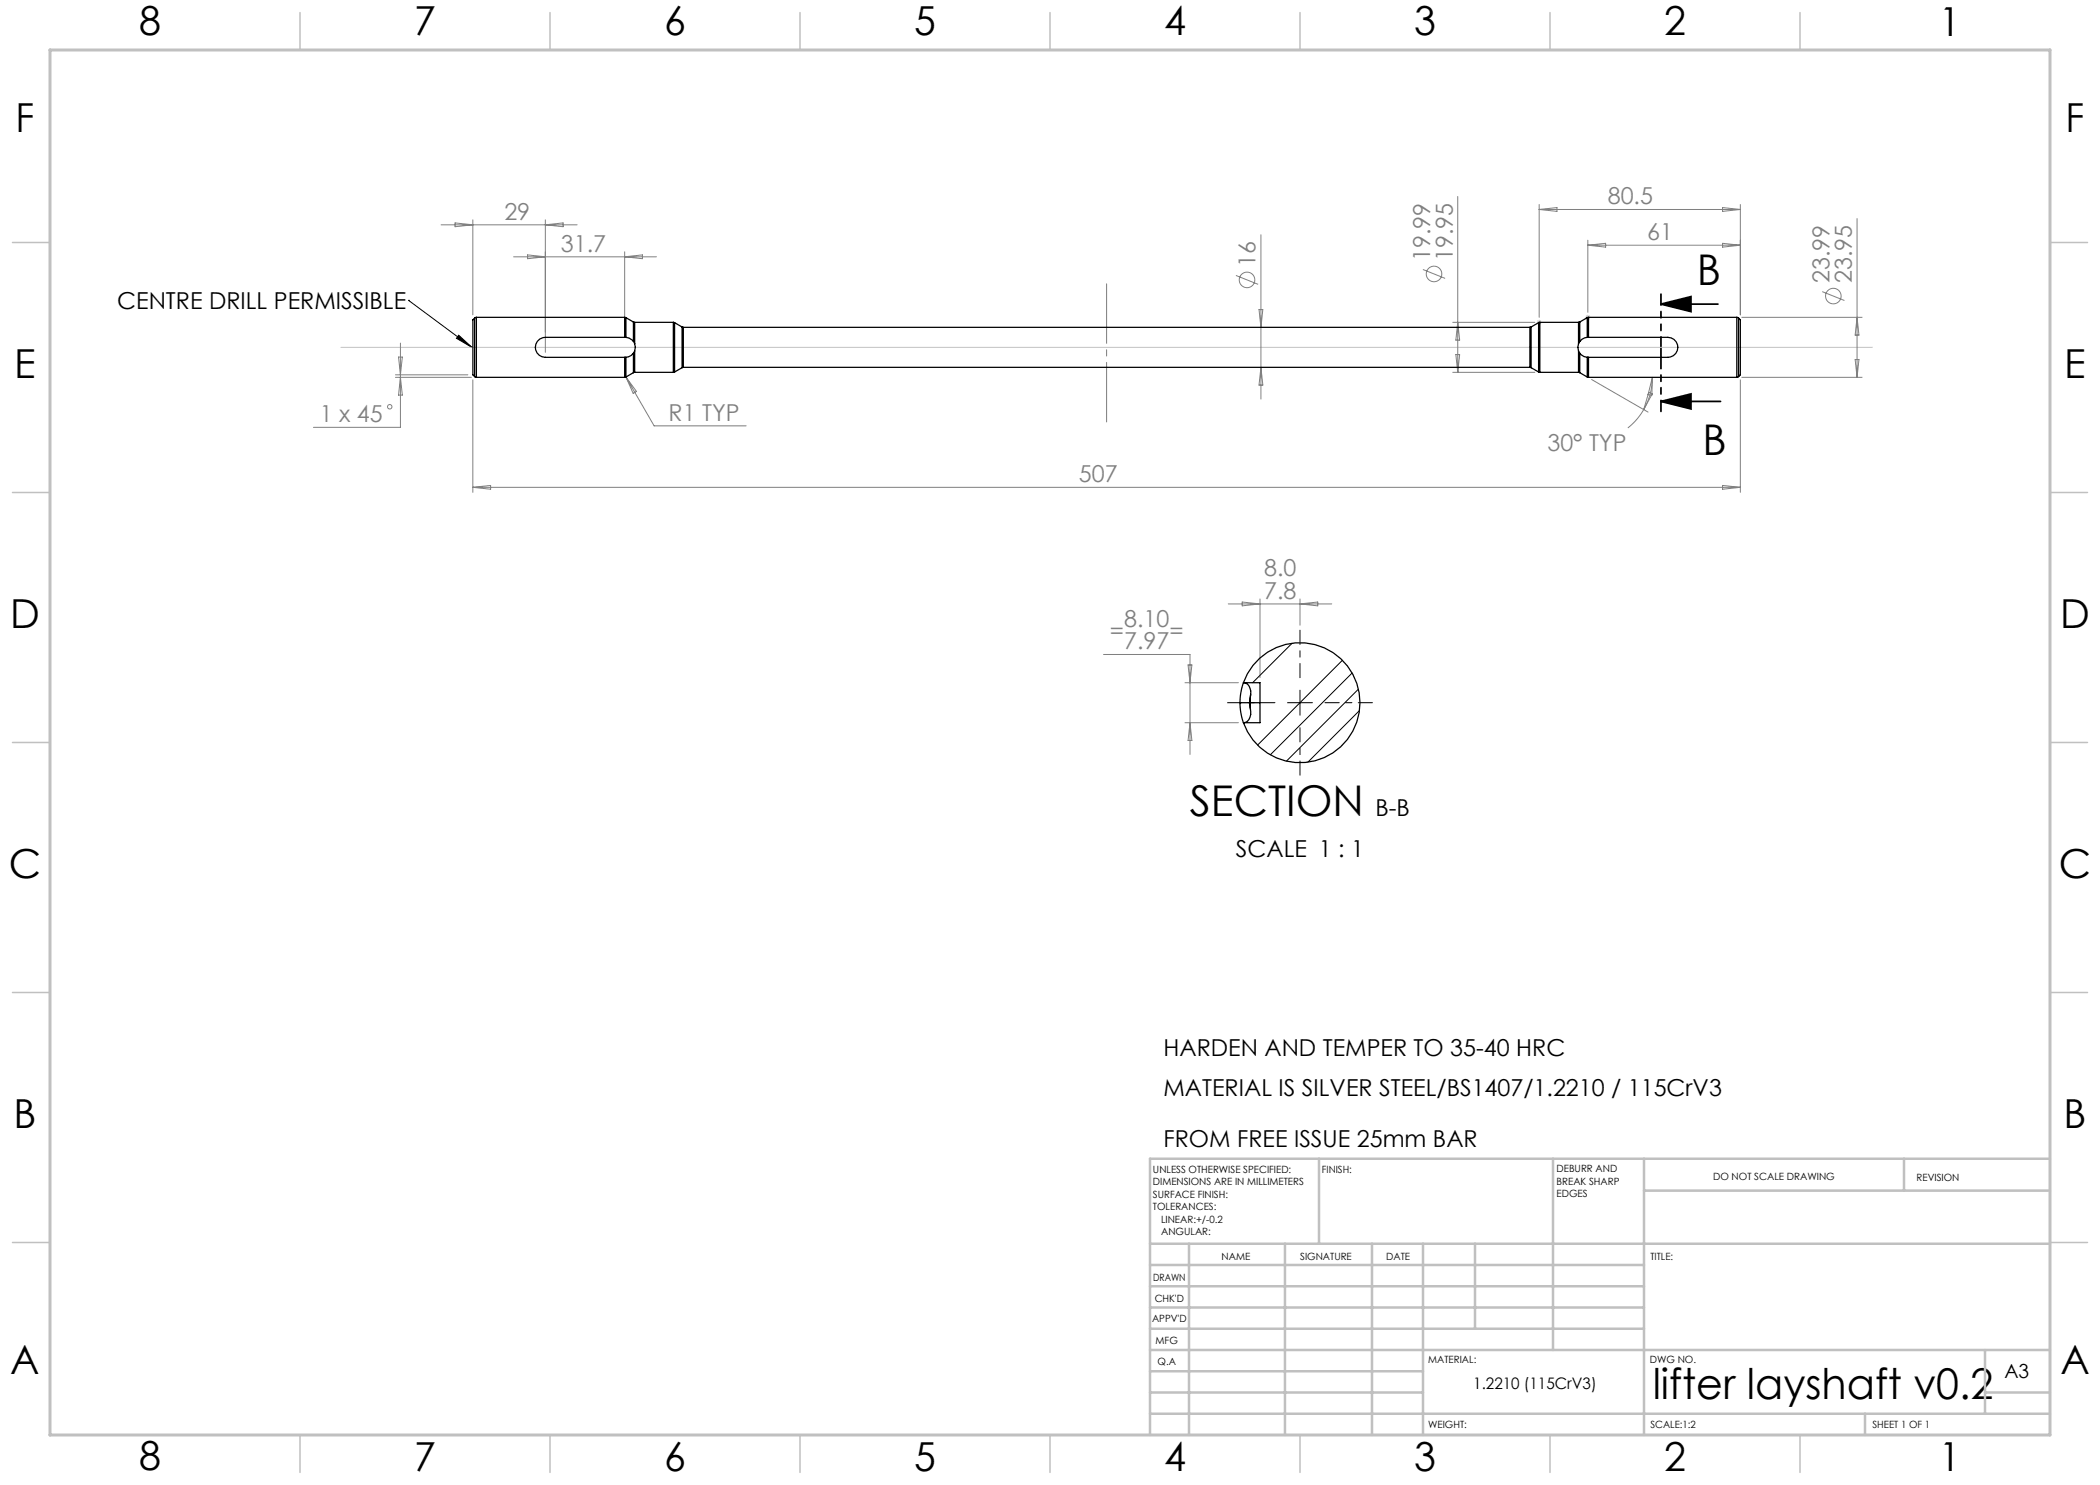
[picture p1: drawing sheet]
<svg xmlns="http://www.w3.org/2000/svg" width="420mm" height="297mm" viewBox="0 0 420 297" stroke-linecap="round" stroke-linejoin="round" font-family="sans-serif">
<g fill="none" stroke="#808080" stroke-width=".2">
<path d="M291.5 39.3v35.2M88.2 45h27.2M91 44.6l3.6 .4-3.6 .3zM94.6 44v19M102.7 51.4h28.6M105.5 51l3.6 .4-3.6 .3zM109.1 44v26.5M109.1 45l3.5-.4v.7zM124.9 50.4v16.1M124.9 51.4l3.6-.4v.7zM247.2 55.1l4.4 1.8M252.2 46.9v32.9"/>
<path d="M284.6 53.9l4.4 1.8M307.8 40.9v22.6M307.8 41.9h40.3M307.8 41.9l3.6-.4v.8zM317.6 48v14.5M317.6 49h30.5M317.6 49l3.5-.3v.7zM344.5 48.7l3.6 .3-3.6 .4zM344.5 41.5l3.6 .4-3.6 .4zM348.1 40.9v22.1M364.4 58.3l4.5 1.8M371.4 43.7v31.8"/>
<path d="M79.1 75h14.5M79.1 75.5h15.2M79.7 71.4h.8l-.4 3.6zM80.1 68.6v16.9h-17.4M80.1 75.5l.4 3.5h-.8zM94.6 76v22.5M124.9 75l5.9 10.2h18.4M125.2 75.4l2.1 2.9-.7 .4zM251.8 61.9h.8l-.4 3.6zM252.2 73.5l.4 3.5h-.8zM290.5 64.5h16.5M290.5 74.5h16.5"/>
<path d="M291.2 70.9h.7l-.4 3.6zM291.5 64.5l.4 3.5h-.7zM318.3 75.9l11.3 6.5M329.7 78.5l.7 .3-1.7 3.1zM330.5 75.5a12.9 12.9 0 0 1-1.8 6.4M330.5 75.5l-.1 3.5-.8-.1zM348.1 76v22.5M348.4 75.5h24M348.4 63.5h24M371 71.9h.8l-.4 3.6zM371.4 63.5l.4 3.5h-.8zM94.6 97.5h253.5"/>
<path d="M94.6 97.5l3.5-.4v.7zM328.7 81.9a12.9 12.9 0 0 1-3.1 3.7M344.5 97.1l3.6 .4-3.6 .3zM252 119.8v15.7M260 119.8v5.2M220.7 130.9h17.3v20M237 136.5h10.7M237.6 133h.8l-.4 3.5zM245.6 120.8h20.7M248.4 120.4l3.6 .4-3.6 .4zM260 120.8l3.6-.4v.8zM237 144.5h10.7"/>
<path d="M238 144.5l.4 3.6h-.8z"/>
<circle cx="249.4" cy="56" r="1.56"/>
<circle cx="286.8" cy="54.8" r="1.56"/>
<circle cx="366.7" cy="59.2" r="1.56"/>
<circle cx="77.9" cy="81.4" r=".44"/>
</g>
<path d="M81.7 60.1h.1M81.7 60.1l12.7 9.4M91.7 67l2.7 2.5-3.1-1.8zM258.4 128.6l-7.9 7.9M260 138v5M268.5 132.1l-17 16.9M270.4 134.6l-16.3 16.4M271.7 137.8l-14.4 14.4M257.5 140.5h5M271.9 142.1l-10.3 10.3" fill="none" stroke="#000" stroke-width=".2"/>
<path d="M332.2 60.8l6-1.5v3zM332.2 60.8h11.4M332.2 80.3l6-1.5v3zM332.2 80.3h11.9" fill="none" stroke="#000" stroke-width=".35"/>
<path d="M68.2 69.5h306.3M307.3 64.5h1M307.5 64.1l.7 .7M307.8 64v1M308.2 64.1l-.7 .7M317.1 63.5h1M317.2 63.1l.7 .7M317.6 63v1M317.9 63.1l-.7 .7M410 231.8v55.2h-187.2" fill="none" stroke="#c0c0c0" stroke-width=".2"/>
<path d="M260 135.5v-9.5M255 140.5h-9.5M260 145.5v9.5M265 140.5h9.5" fill="none" stroke="#000" stroke-width=".2" stroke-dasharray="15.2 1.3 1.3 1.3" stroke-dashoffset="12.4"/>
<path d="M332.2 58.8v23.5" fill="none" stroke="#000" stroke-width=".35" stroke-dasharray="6.3 1.3 1.3 1.3 1.3 1.3" stroke-dashoffset="4.1"/>
<path d="M221.3 56.8v27.6" fill="none" stroke="#808080" stroke-width=".2" stroke-dasharray="15.2 1.3 1.3 1.3" stroke-dashoffset="3.3"/>
<g fill="none" stroke="#c0c0c0" stroke-width=".5">
<path d="M263.8 231.8v17M310.6 231.8v38.2M328.8 231.8v55.2M328.8 238.1h81.2M380.8 231.8v6.3M410 231.8h-180v55.2M230 248.8h180M230 257.3h98.8M230 253h98.8M237.8 248.8v38.2M257 248.8v38.2M274.4 248.8v38.2"/>
<path d="M284.6 248.8v38.2M295 248.8v17M230 265.8h98.8M230 261.5h98.8M230 278.5h54.6M230 274.3h54.6M230 270h180M397 278.5h13M397 270v12.8M230 282.8h180M373 282.8v4.2"/>
</g>
<g fill="none" stroke="#c0c0c0" stroke-width=".3">
<path d="M60 2.5v7.5M110 2.5v7.5M160 2.5v7.5M210 2.5v7.5M260 2.5v7.5M310 2.5v7.5M360 2.5v7.5M2.5 48.5h7.5M410 48.5h7.5M2.5 98.5h7.5M410 98.5h7.5M2.5 148.5h7.5"/>
<path d="M410 148.5h7.5M2.5 198.5h7.5M410 198.5h7.5M2.5 248.5h7.5M410 248.5h7.5M60 287v7.5M110 287v7.5M160 287v7.5M210 287v7.5M260 287v7.5M310 287v7.5M360 287v7.5"/>
</g>
<path d="M10 10h400v277h-400z" fill="none" stroke="#c0c0c0" stroke-width=".6"/>
<g fill="#000">
<path d="M91.7 67l2.7 2.5-3.1-1.8z"/>
<path d="M332.2 60.8l6-1.5v3zM332.2 80.3l6-1.5v3z"/>
</g>
<g fill="none" stroke="#000" stroke-width=".25">
<path d="M94.9 75.3l.4 .2M94.9 63.6a.95 .95 0 0 0-.3 1.1v10.3l.3 .3M94.9 63.6v11.7M95.3 63.5l-.4 .1M95.3 63.5v12M95.3 75.5h29.6M95.3 63.5h29.6M124.9 63.5h.3M124.9 67.5h-15.8a2 2 0 0 0-2 2 2 2 0 0 0 2 2h15.8M124.9 67.5h.3M124.9 63.5v4M124.9 71.5v4"/>
<path d="M125.2 75.4l-.3 .1M125.2 67.5l.6 .1 .9 .7M125.2 71.5h-.3M125.2 71.5v3.9M125.2 63.5v4M125.2 63.5l1.5 .9M126.7 64.4l.2 .1M126.7 70.6l-.5 .5-1 .4M126.7 68.3l.2 .4M126.7 64.4v3.9M126.7 70.6v3.9M126.7 74.5l-1.5 .9"/>
<path d="M126.9 74.5h-.2M126.9 70.2v4.3M126.9 64.5v4.2M126.9 64.5h7.8M126.9 74.5h7.8M126.9 70.2l-.2 .4M126.9 68.7l.2 .8-.2 .7M134.7 64.5h.2M134.7 64.5v10M134.9 74.4l-.2 .1M134.9 64.5v9.9M134.9 64.5l1.5 .9"/>
<path d="M136.4 65.4l.3 .1M136.4 65.4v8.1M136.4 73.5l-1.5 .9M136.7 73.5h-.3M136.7 65.5v8M136.7 65.5h169.3M136.7 73.5h169.3M306 73.5h.2M306 65.5v8M306.2 65.4l-.2 .1M306.2 65.4v8.1M306.2 73.5l1.5 .9"/>
<path d="M307.7 74.4l.3 .1M307.7 64.5v9.9M307.7 64.5l-1.5 .9M308 64.5h-.3M308 64.5v10M308 64.5h7.7M308 74.5h7.7M315.7 74.5h.3M315.7 70.2l.3 .4M315.7 64.5v4.2M315.7 70.2v4.3M315.7 68.7l-.1 .8 .1 .7"/>
<path d="M316 64.4l-.3 .1M316 70.6l.8 .7 .7 .2M316 70.6v3.9M316 64.4v3.9M316 74.5l1.5 .9M316 68.3l-.3 .4M317.5 75.4l.2 .1M317.5 67.5l-1.1 .3-.4 .5M317.5 71.5h.2M317.5 63.5v4M317.5 71.5v3.9M317.5 63.5l-1.5 .9"/>
<path d="M317.7 63.5h-.2M317.7 67.5h15.9a2 2 0 0 1 2 2 2 2 0 0 1-2 2h-15.9M317.7 67.5h-.2M317.7 71.5v4M317.7 63.5v4M317.7 75.5h29.7M317.7 63.5h29.7M347.4 63.5l.3 .1M347.4 63.5v12M347.7 75.3l-.3 .2M347.7 63.6a.95 .95 0 0 1 .4 1.1v10.3l-.4 .3M347.7 63.6v11.7"/>
<path d="M248.7 136.5a12 12 0 0 1 18.4-5.6 12 12 0 0 1 0 19.3 12 12 0 0 1-18.4-5.7M248.7 136.5l-.1 .2a12 12 0 0 0-.6 3.8M248.7 136.5h3.3v8h-3.3M248.8 136.5a1.97 1.97 0 0 1 1.3 2.6l-.1 1.4 .1 1.5a2.09 2.09 0 0 1-1.3 2.5M250.1 138.9v2.9M248 140.5a12 12 0 0 0 .7 4M248 140.5h4"/>
</g>
<g font-size="8.5">
<text x="339.4" y="57">B</text>
<text x="340.5" y="91.1">B</text>
<text x="238" y="163.3">SECTION</text>
<text x="330.5" y="279.7">lifter layshaft v0.2</text>
</g>
<g font-size="8">
<text x="27.8" y="7">8</text>
<text x="82.8" y="7.1">7</text>
<text x="132.8" y="7.1">6</text>
<text x="182.8" y="7.1">5</text>
<text x="232.8" y="7.1">4</text>
<text x="282.8" y="7.1">3</text>
<text x="332.8" y="7.1">2</text>
<text x="387.8" y="7.1">1</text>
<text x="3.1" y="26.4">F</text>
<text x="413.1" y="26.3">F</text>
<text x="2.9" y="75.6">E</text>
<text x="412.9" y="75.6">E</text>
<text x="2" y="125.6">D</text>
<text x="412" y="125.6">D</text>
<text x="1.8" y="175.6">C</text>
<text x="411.8" y="175.6">C</text>
<text x="2.7" y="225.6">B</text>
<text x="412.7" y="225.6">B</text>
<text x="2.1" y="274.9">A</text>
<text x="412.1" y="274.8">A</text>
<text x="27.8" y="294">8</text>
<text x="82.8" y="294.1">7</text>
<text x="132.8" y="294.1">6</text>
<text x="182.8" y="294.1">5</text>
<text x="232.8" y="294.1">4</text>
<text x="282.8" y="294.1">3</text>
<text x="332.8" y="294.1">2</text>
<text x="387.8" y="294.1">1</text>
</g>
<g font-size="4.7" fill="#808080">
<text x="321.6" y="40.9">80.5</text>
<text x="100.9" y="43.9">29</text>
<text x="112.2" y="50.3">31.7</text>
<text x="251.1" y="53.4" transform="rotate(-90 251.1 53.4)">16</text>
<text x="286" y="52.2" transform="rotate(-90 286 52.2)">19.99</text>
<text x="290.5" y="52.2" transform="rotate(-90 290.5 52.2)">19.95</text>
<text x="329.4" y="48">61</text>
<text x="365.9" y="56.6" transform="rotate(-90 365.9 56.6)">23.99</text>
<text x="370.4" y="56.6" transform="rotate(-90 370.4 56.6)">23.95</text>
<text x="64" y="84.4">1 x 45</text>
<text x="133.7" y="84.2">R1 TYP</text>
<text x="309.5" y="90.1">30° TYP</text>
<text x="215.8" y="96.5">507</text>
<text x="252.8" y="115.2">8.0</text>
<text x="252.8" y="119.8">7.8</text>
<text x="224.8" y="125.4">8.10</text>
<text x="222" y="127.9">=</text>
<text x="224.8" y="129.9">7.97</text>
<text x="233.9" y="127.9">=</text>
</g>
<g font-size="4.7">
<text x="23.4" y="61.8">CENTRE DRILL PERMISSIBLE</text>
<text x="275.1" y="163.3">B-B</text>
<text x="247.2" y="171.5">SCALE 1 : 1</text>
<text x="232.7" y="211.1">HARDEN AND TEMPER TO 35-40 HRC</text>
<text x="232.7" y="219.2">MATERIAL IS SILVER STEEL/BS1407/1.2210 / 115CrV3</text>
<text x="232.7" y="229.4">FROM FREE ISSUE 25mm BAR</text>
</g>
<text font-size="3.9" x="400.9" y="275.5">A3</text>
<text font-size="3.2" x="294.6" y="277.9">1.2210 (115CrV3)</text>
<g font-size="2">
<text x="230.6" y="234.6">UNLESS OTHERWISE SPECIFIED:</text>
<text x="230.6" y="237.1">DIMENSIONS ARE IN MILLIMETERS</text>
<text x="230.6" y="239.6">SURFACE FINISH:</text>
<text x="264.4" y="234.6">FINISH:</text>
<text x="311.3" y="234.5">DEBURR AND</text>
<text x="311.3" y="237">BREAK SHARP</text>
<text x="311.3" y="239.5">EDGES</text>
<text x="342.6" y="236">DO NOT SCALE DRAWING</text>
<text x="383.3" y="236.2">REVISION</text>
<text x="230.6" y="242.1">TOLERANCES:</text>
<text x="232.2" y="244.6">LINEAR:+/-0.2</text>
<text x="232.2" y="247.1">ANGULAR:</text>
<text x="244.3" y="252">NAME</text>
<text x="260" y="251.9">SIGNATURE</text>
<text x="277.2" y="251.9">DATE</text>
<text x="330.1" y="251.9">TITLE:</text>
<text x="230.6" y="256.1">DRAWN</text>
<text x="230.9" y="260.3">CHK'D</text>
<text x="230.4" y="264.4">APPV'D</text>
<text x="231.1" y="268.8">MFG</text>
<text x="231.5" y="273">Q.A</text>
<text x="285.6" y="272.5">MATERIAL:</text>
<text x="330" y="272.5">DWG NO.</text>
<text x="285.6" y="285.5">WEIGHT:</text>
<text x="330.1" y="285.6">SCALE:1:2</text>
<text x="374.5" y="285.6">SHEET 1 OF 1</text>
</g>
</svg>
